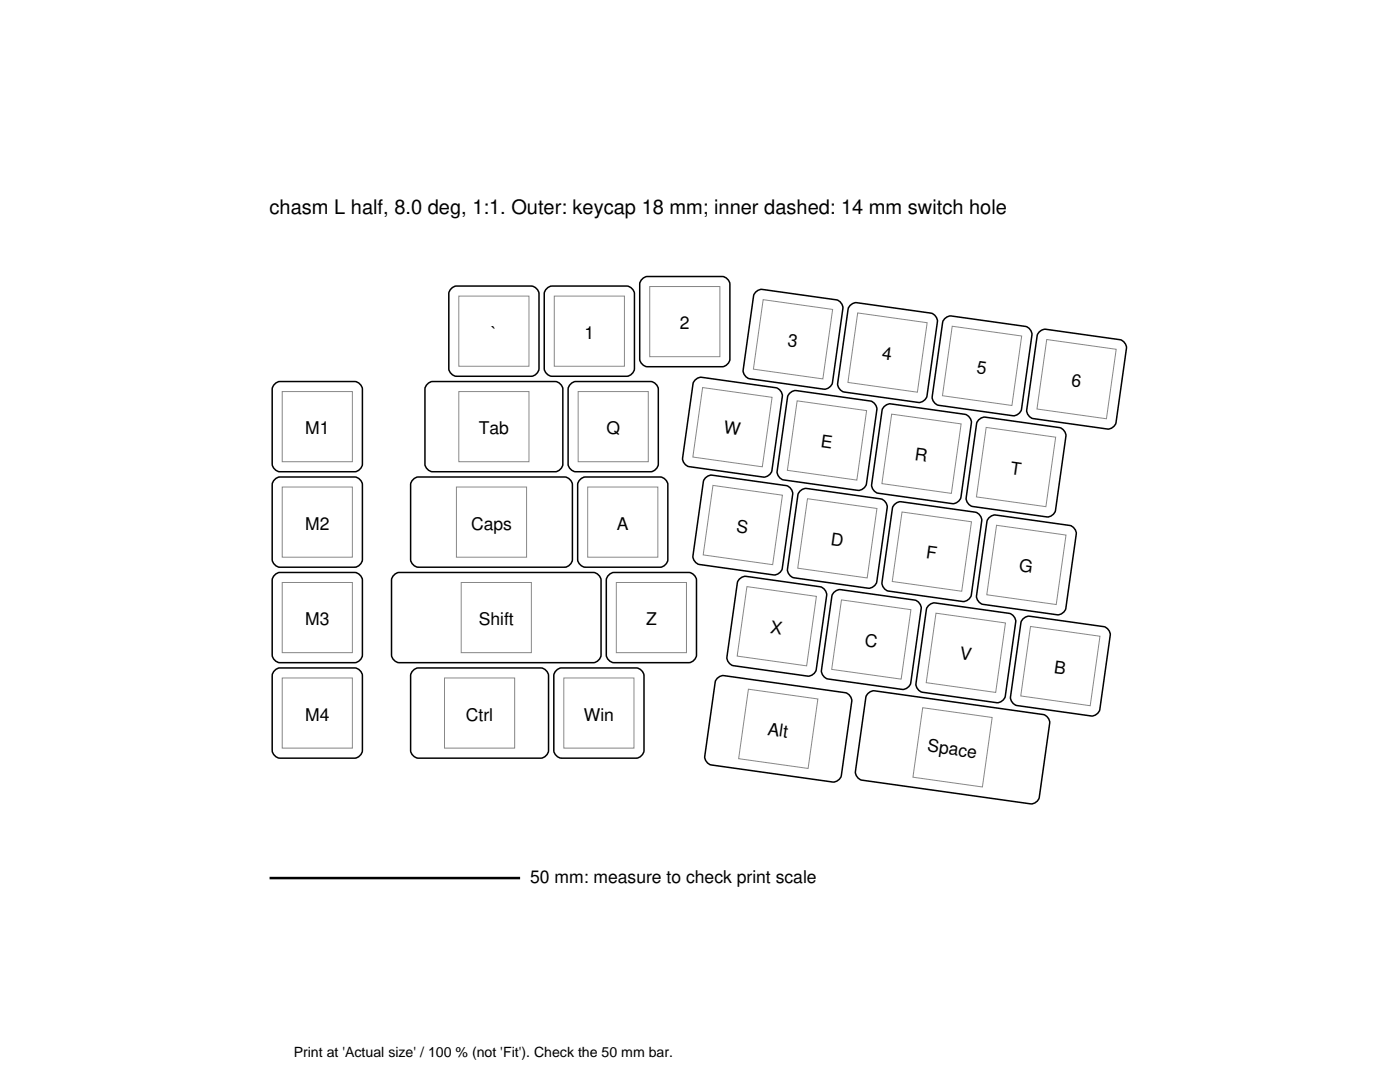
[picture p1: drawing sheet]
<svg xmlns="http://www.w3.org/2000/svg" width="279mm" height="216mm" viewBox="0 0 279 216" stroke-linecap="round" stroke-linejoin="round" font-family="sans-serif">
<g fill="none" stroke="#000" stroke-width=".3">
<path d="M89.9 57.8l.8-.6 .4-.1h15a1.74 1.74 0 0 1 1.5 1.5v15a1.74 1.74 0 0 1-1.5 1.5h-15a1.74 1.74 0 0 1-1.5-1.5v-15zM109 57.8l.7-.6 .4-.1h15a1.74 1.74 0 0 1 1.5 1.5v15a1.74 1.74 0 0 1-1.5 1.5h-15a1.74 1.74 0 0 1-1.5-1.5v-15zM128 55.9l.8-.6 .4-.1h15a1.74 1.74 0 0 1 1.5 1.5v15a1.74 1.74 0 0 1-1.5 1.5h-15a1.74 1.74 0 0 1-1.5-1.5v-15zM150.8 58.3l.9-.5 .4-.1 14.8 2.1a1.74 1.74 0 0 1 1.3 1.7l-2.1 14.9a1.74 1.74 0 0 1-1.7 1.3l-14.8-2.1a1.74 1.74 0 0 1-1.3-1.7l2.1-14.9zM55 76.5l.8-.4h15a1.74 1.74 0 0 1 1.5 1.5v15a1.74 1.74 0 0 1-1.5 1.5h-15a1.74 1.74 0 0 1-1.5-1.5v-15l.1-.4zM85.1 76.8l.8-.6 .4-.1h24.5a1.74 1.74 0 0 1 1.5 1.5v15a1.74 1.74 0 0 1-1.5 1.5h-24.5a1.74 1.74 0 0 1-1.5-1.5v-15zM113.7 76.8l.8-.6 .4-.1h15a1.74 1.74 0 0 1 1.5 1.5v15a1.74 1.74 0 0 1-1.5 1.5h-15a1.74 1.74 0 0 1-1.5-1.5v-15zM138.8 75.8l.8-.5h.4l14.9 2.1a1.74 1.74 0 0 1 1.2 1.7l-2.1 14.8a1.74 1.74 0 0 1-1.6 1.3l-14.9-2.1a1.74 1.74 0 0 1-1.3-1.7l2.1-14.8zM157.6 78.4l.8-.4 .5-.1 14.8 2.1a1.74 1.74 0 0 1 1.3 1.7l-2.1 14.9a1.74 1.74 0 0 1-1.7 1.2l-14.8-2a1.74 1.74 0 0 1-1.3-1.7l2.1-14.9zM169.7 60.9l.8-.5h.5l14.8 2.1a1.74 1.74 0 0 1 1.3 1.7l-2.1 14.8a1.74 1.74 0 0 1-1.7 1.3l-14.9-2.1a1.74 1.74 0 0 1-1.2-1.7l2.1-14.8zM188.6 63.6l.8-.5 .4-.1 14.9 2.1a1.74 1.74 0 0 1 1.2 1.7l-2 14.9a1.74 1.74 0 0 1-1.7 1.3l-14.9-2.1a1.74 1.74 0 0 1-1.3-1.7l2.1-14.9zM207.4 66.2l.9-.5h.4l14.8 2.1a1.74 1.74 0 0 1 1.3 1.7l-2.1 14.8a1.74 1.74 0 0 1-1.7 1.3l-14.8-2.1a1.74 1.74 0 0 1-1.3-1.7l2.1-14.8z"/>
<path d="M55 95.5l.8-.3h15a1.74 1.74 0 0 1 1.5 1.5v15a1.74 1.74 0 0 1-1.5 1.5h-15a1.74 1.74 0 0 1-1.5-1.5v-15l.1-.4zM82.3 95.9l.7-.6 .4-.1h29.3a1.74 1.74 0 0 1 1.5 1.5v15a1.74 1.74 0 0 1-1.5 1.5h-29.3a1.74 1.74 0 0 1-1.5-1.5v-15zM115.6 95.9l.8-.6 .4-.1h15a1.74 1.74 0 0 1 1.5 1.5v15a1.74 1.74 0 0 1-1.5 1.5h-15a1.74 1.74 0 0 1-1.5-1.5v-15zM140.8 95.3l.8-.5h.5l14.8 2.1a1.74 1.74 0 0 1 1.3 1.7l-2.1 14.8a1.74 1.74 0 0 1-1.7 1.3l-14.8-2.1a1.74 1.74 0 0 1-1.3-1.7l2.1-14.8zM159.7 98l.8-.5h.4l14.9 2a1.74 1.74 0 0 1 1.3 1.7l-2.1 14.9a1.74 1.74 0 0 1-1.7 1.3l-14.9-2.1a1.74 1.74 0 0 1-1.2-1.7l2-14.9zM176.5 81.1l.8-.5h.4l14.9 2.1a1.74 1.74 0 0 1 1.3 1.7l-2.1 14.8a1.74 1.74 0 0 1-1.7 1.3l-14.9-2.1a1.74 1.74 0 0 1-1.2-1.7l2-14.8zM195.3 83.7l.9-.4 .4-.1 14.9 2.1a1.74 1.74 0 0 1 1.2 1.7l-2.1 14.9a1.74 1.74 0 0 1-1.7 1.2l-14.8-2a1.74 1.74 0 0 1-1.3-1.7l2.1-14.9zM55 114.6l.8-.4h15a1.74 1.74 0 0 1 1.5 1.5v15a1.74 1.74 0 0 1-1.5 1.5h-15a1.74 1.74 0 0 1-1.5-1.5v-15l.1-.4zM78.5 114.9l.7-.6 .4-.1h38.9a1.74 1.74 0 0 1 1.5 1.5v15a1.74 1.74 0 0 1-1.5 1.5h-38.9a1.74 1.74 0 0 1-1.5-1.5v-15zM121.3 114.9l.8-.6 .4-.1h15a1.74 1.74 0 0 1 1.5 1.5v15a1.74 1.74 0 0 1-1.5 1.5h-15a1.74 1.74 0 0 1-1.5-1.5v-15zM147.6 115.5l.8-.5h.5l14.8 2.1a1.74 1.74 0 0 1 1.3 1.7l-2.1 14.8a1.74 1.74 0 0 1-1.7 1.3l-14.9-2.1a1.74 1.74 0 0 1-1.2-1.7l2.1-14.8zM166.5 118.2l.8-.5h.4l14.9 2a1.74 1.74 0 0 1 1.2 1.7l-2 14.9a1.74 1.74 0 0 1-1.7 1.3l-14.9-2.1a1.74 1.74 0 0 1-1.3-1.7l2.1-14.9z"/>
<path d="M178.5 100.6l.9-.5h.4l14.9 2.1a1.74 1.74 0 0 1 1.2 1.7l-2.1 14.8a1.74 1.74 0 0 1-1.7 1.3l-14.8-2.1a1.74 1.74 0 0 1-1.3-1.7l2.1-14.8zM197.4 103.3l.8-.5h.5l14.8 2.1a1.74 1.74 0 0 1 1.3 1.6l-2.1 14.9a1.74 1.74 0 0 1-1.7 1.3l-14.8-2.1a1.74 1.74 0 0 1-1.3-1.7l2.1-14.9zM55 133.6l.8-.3h15a1.74 1.74 0 0 1 1.5 1.5v15a1.74 1.74 0 0 1-1.5 1.5h-15a1.74 1.74 0 0 1-1.5-1.5v-15l.1-.4zM82.3 134l.7-.6 .4-.1h24.6a1.74 1.74 0 0 1 1.5 1.5v15a1.74 1.74 0 0 1-1.5 1.5h-24.6a1.74 1.74 0 0 1-1.5-1.5v-15zM110.9 134l.7-.6 .4-.1h15a1.74 1.74 0 0 1 1.5 1.5v15a1.74 1.74 0 0 1-1.5 1.5h-15a1.74 1.74 0 0 1-1.5-1.5v-15zM143.2 135.3l.8-.5h.4l24.3 3.4a1.74 1.74 0 0 1 1.3 1.7l-2.1 14.9a1.74 1.74 0 0 1-1.7 1.2l-24.3-3.4a1.74 1.74 0 0 1-1.3-1.7l2.1-14.8zM173.2 138.4l.9-.5 .4-.1 33.7 4.8a1.74 1.74 0 0 1 1.3 1.7l-2.1 14.8a1.74 1.74 0 0 1-1.7 1.3l-33.7-4.7a1.74 1.74 0 0 1-1.3-1.7l2.1-14.9zM185.3 120.8l.9-.5h.4l14.8 2.1a1.74 1.74 0 0 1 1.3 1.7l-2.1 14.8a1.74 1.74 0 0 1-1.7 1.3l-14.8-2.1a1.74 1.74 0 0 1-1.3-1.7l2.1-14.8zM204.2 123.5l.8-.5h.4l14.9 2a1.74 1.74 0 0 1 1.3 1.7l-2.1 14.9a1.74 1.74 0 0 1-1.7 1.3l-14.9-2.1a1.74 1.74 0 0 1-1.2-1.7l2.1-14.9z"/>
</g>
<g fill="none" stroke="#888" stroke-width=".2">
<path d="M91.6 59.1h14v14h-14zM110.6 59.1h14v14h-14zM129.7 57.2h14v14h-14zM152.3 59.8l13.9 1.9-2 13.9-13.8-1.9zM56.3 78.1h14v14h-14zM91.6 78.1h14v14h-14zM115.4 78.1h14v14h-14zM140.2 77.3l13.9 2-2 13.8-13.8-1.9zM159.1 80l13.9 1.9-2 13.9-13.9-2zM171.2 62.4l13.8 2-1.9 13.9-13.9-2zM190 65.1l13.9 1.9-2 13.9-13.8-1.9zM208.9 67.7l13.9 2-2 13.9-13.9-2z"/>
<path d="M56.3 97.2h14v14h-14zM91.1 97.2h14v14h-14zM117.3 97.2h14v14h-14zM142.3 96.9l13.9 1.9-2 13.9-13.9-2zM161.2 99.5l13.8 2-1.9 13.8-13.9-1.9zM178 82.6l13.8 2-1.9 13.8-13.9-1.9zM196.8 85.3l13.9 1.9-2 13.9-13.8-1.9zM56.3 116.2h14v14h-14zM92 116.2h14v14h-14zM123 116.2h14v14h-14zM149.1 117.1l13.8 1.9-1.9 13.9-13.9-2zM167.9 119.7l13.9 2-2 13.8-13.8-1.9z"/>
<path d="M180 102.2l13.9 1.9-2 13.9-13.8-2zM198.9 104.8l13.8 2-1.9 13.8-13.9-1.9zM56.3 135.3h14v14h-14zM88.7 135.3h14v14h-14zM112.5 135.3h14v14h-14zM149.4 137.5l13.8 2-1.9 13.8-13.9-1.9zM186.8 122.4l13.9 1.9-2 13.9-13.9-2zM205.7 125l13.8 2-1.9 13.8-13.9-1.9zM184.1 141.2l13.9 2-1.9 13.8-13.9-1.9z"/>
</g>
<path d="M53.8 175.2h50" fill="none" stroke="#000" stroke-width=".5"/>
<text font-size="4" x="53.8" y="42.6">chasm L half, 8.0 deg, 1:1. Outer: keycap 18 mm; inner dashed: 14 mm switch hole</text>
<g font-size="3.5">
<text x="135.7" y="65.7">2</text>
<text x="98" y="67.6">`</text>
<text x="116.6" y="67.6">1</text>
<text x="157.1" y="69.1" transform="rotate(8 157.1 69.1)">3</text>
<text x="176" y="71.7" transform="rotate(8 176 71.7)">4</text>
<text x="194.8" y="74.4" transform="rotate(8 194.8 74.4)">5</text>
<text x="213.7" y="77" transform="rotate(8 213.7 77)">6</text>
<text x="60.9" y="86.6">M1</text>
<text x="95.6" y="86.6">Tab</text>
<text x="121" y="86.6">Q</text>
<text x="144.3" y="86.5" transform="rotate(8 144.3 86.5)">W</text>
<text x="163.7" y="89.2" transform="rotate(8 163.7 89.2)">E</text>
<text x="182.4" y="91.9" transform="rotate(8 182.4 91.9)">R</text>
<text x="201.5" y="94.5" transform="rotate(8 201.5 94.5)">T</text>
<text x="60.9" y="105.7">M2</text>
<text x="94" y="105.7">Caps</text>
<text x="123.1" y="105.7">A</text>
<text x="146.9" y="106.1" transform="rotate(8 146.9 106.1)">S</text>
<text x="165.6" y="108.7" transform="rotate(8 165.6 108.7)">D</text>
<text x="184.7" y="111.4" transform="rotate(8 184.7 111.4)">F</text>
<text x="203.3" y="114" transform="rotate(8 203.3 114)">G</text>
<text x="60.9" y="124.7">M3</text>
<text x="95.5" y="124.7">Shift</text>
<text x="128.9" y="124.7">Z</text>
<text x="153.7" y="126.3" transform="rotate(8 153.7 126.3)">X</text>
<text x="172.4" y="128.9" transform="rotate(8 172.4 128.9)">C</text>
<text x="191.4" y="131.6" transform="rotate(8 191.4 131.6)">V</text>
<text x="210.3" y="134.2" transform="rotate(8 210.3 134.2)">B</text>
<text x="60.9" y="143.8">M4</text>
<text x="93" y="143.8">Ctrl</text>
<text x="116.5" y="143.8">Win</text>
<text x="153.1" y="146.6" transform="rotate(8 153.1 146.6)">Alt</text>
<text x="185" y="149.9" transform="rotate(8 185 149.9)">Space</text>
<text x="105.8" y="176.2">50 mm: measure to check print scale</text>
</g>
<text font-size="2.8" x="58.6" y="211">Print at 'Actual size' / 100 % (not 'Fit'). Check the 50 mm bar.</text>
</svg>
